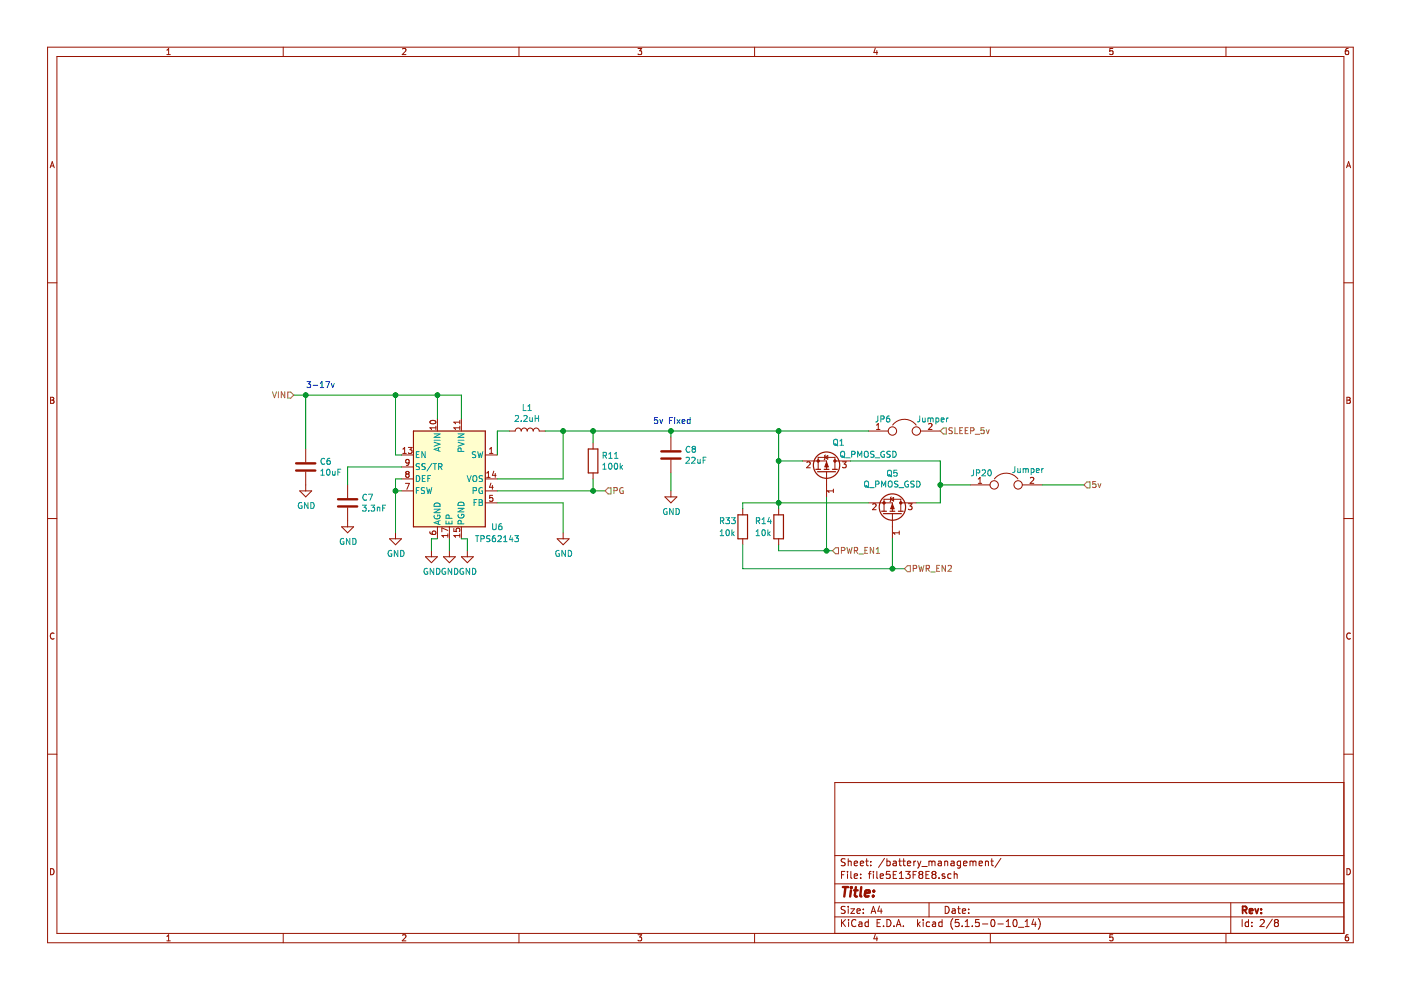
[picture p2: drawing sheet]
EESchema Schematic File Version 4
EELAYER 30 0
EELAYER END
$Descr A4 11693 8268
encoding utf-8
Sheet 2 8
Title ""
Date ""
Rev ""
Comp ""
Comment1 ""
Comment2 ""
Comment3 ""
Comment4 ""
$EndDescr
$Comp
L Regulator_Switching:TPS62143 U6
U 1 1
P 3750 4000
F 0 "U6" H 4150 3600 50  0000 C CNN
F 1 "TPS62143" H 4150 3500 50  0000 C CNN
F 2 "Package_DFN_QFN:VQFN-16-1EP_3x3mm_P0.5mm_EP1.68x1.68mm_ThermalVias" H 3900 3550 50  0001 L CNN
F 3 "http://www.ti.com/lit/ds/symlink/TPS62140.pdf" H 3750 4000 50  0001 C CNN
	1    3750 4000
	1    0    0    -1  
$EndComp
$Comp
L Device:C C6
U 1 1
P 2550 3900
F 0 "C6" H 2665 3946 50  0000 L CNN
F 1 "10uF" H 2665 3855 50  0000 L CNN
F 2 "Capacitor_SMD:C_0603_1608Metric_Pad1.05x0.95mm_HandSolder" H 2588 3750 50  0001 C CNN
F 3 "~" H 2550 3900 50  0001 C CNN
	1    2550 3900
	1    0    0    -1  
$EndComp
$Comp
L Device:C C7
U 1 1
P 2900 4200
F 0 "C7" H 3015 4246 50  0000 L CNN
F 1 "3.3nF" H 3015 4155 50  0000 L CNN
F 2 "Capacitor_SMD:C_0603_1608Metric_Pad1.05x0.95mm_HandSolder" H 2938 4050 50  0001 C CNN
F 3 "~" H 2900 4200 50  0001 C CNN
	1    2900 4200
	1    0    0    -1  
$EndComp
Wire Wire Line
	3850 3500 3850 3300
Wire Wire Line
	3850 3300 3650 3300
Wire Wire Line
	3650 3300 3650 3500
Wire Wire Line
	2550 3750 2550 3300
Connection ~ 3650 3300
Wire Wire Line
	2900 4050 2900 3900
Wire Wire Line
	2900 3900 3350 3900
$Comp
L power:GND #PWR0134
U 1 1
P 2900 4350
F 0 "#PWR0134" H 2900 4100 50  0001 C CNN
F 1 "GND" H 2905 4177 50  0000 C CNN
F 2 "" H 2900 4350 50  0001 C CNN
F 3 "" H 2900 4350 50  0001 C CNN
	1    2900 4350
	1    0    0    -1  
$EndComp
$Comp
L power:GND #PWR0135
U 1 1
P 2550 4050
F 0 "#PWR0135" H 2550 3800 50  0001 C CNN
F 1 "GND" H 2555 3877 50  0000 C CNN
F 2 "" H 2550 4050 50  0001 C CNN
F 3 "" H 2550 4050 50  0001 C CNN
	1    2550 4050
	1    0    0    -1  
$EndComp
Text HLabel 2450 3300 0    50   Input ~ 0
VIN
Text Notes 2550 3250 0    50   ~ 0
3-17v
Wire Wire Line
	2450 3300 2550 3300
Connection ~ 2550 3300
$Comp
L power:GND #PWR0136
U 1 1
P 3300 4450
F 0 "#PWR0136" H 3300 4200 50  0001 C CNN
F 1 "GND" H 3305 4277 50  0000 C CNN
F 2 "" H 3300 4450 50  0001 C CNN
F 3 "" H 3300 4450 50  0001 C CNN
	1    3300 4450
	1    0    0    -1  
$EndComp
Wire Wire Line
	3300 4450 3300 4100
Wire Wire Line
	3300 4100 3350 4100
Wire Wire Line
	3300 4100 3300 4000
Wire Wire Line
	3300 4000 3350 4000
Connection ~ 3300 4100
$Comp
L power:GND #PWR0137
U 1 1
P 3750 4600
F 0 "#PWR0137" H 3750 4350 50  0001 C CNN
F 1 "GND" H 3755 4427 50  0000 C CNN
F 2 "" H 3750 4600 50  0001 C CNN
F 3 "" H 3750 4600 50  0001 C CNN
	1    3750 4600
	1    0    0    -1  
$EndComp
Wire Wire Line
	3750 4600 3750 4500
$Comp
L Device:L L1
U 1 1
P 4400 3600
F 0 "L1" V 4590 3600 50  0000 C CNN
F 1 "2.2uH" V 4499 3600 50  0000 C CNN
F 2 "Inductor_SMD:L_0805_2012Metric_Pad1.15x1.40mm_HandSolder" H 4400 3600 50  0001 C CNN
F 3 "~" H 4400 3600 50  0001 C CNN
	1    4400 3600
	0    -1   -1   0   
$EndComp
Wire Wire Line
	4150 3800 4150 3600
Wire Wire Line
	4150 3600 4250 3600
$Comp
L Device:R R11
U 1 1
P 4950 3850
F 0 "R11" H 5020 3896 50  0000 L CNN
F 1 "100k" H 5020 3805 50  0000 L CNN
F 2 "Resistor_SMD:R_0603_1608Metric_Pad1.05x0.95mm_HandSolder" V 4880 3850 50  0001 C CNN
F 3 "~" H 4950 3850 50  0001 C CNN
	1    4950 3850
	1    0    0    -1  
$EndComp
Wire Wire Line
	4150 4000 4700 4000
Wire Wire Line
	4550 3600 4700 3600
Wire Wire Line
	4700 3600 4700 4000
Wire Wire Line
	4700 3600 4950 3600
Wire Wire Line
	4950 3600 4950 3700
Connection ~ 4700 3600
Wire Wire Line
	4950 4100 4950 4000
Wire Wire Line
	4150 4100 4950 4100
Connection ~ 4950 3600
Text Notes 5450 3550 0    50   ~ 0
5v Fixed
$Comp
L power:GND #PWR0138
U 1 1
P 4700 4450
F 0 "#PWR0138" H 4700 4200 50  0001 C CNN
F 1 "GND" H 4705 4277 50  0000 C CNN
F 2 "" H 4700 4450 50  0001 C CNN
F 3 "" H 4700 4450 50  0001 C CNN
	1    4700 4450
	1    0    0    -1  
$EndComp
Wire Wire Line
	4700 4450 4700 4200
$Comp
L Device:C C8
U 1 1
P 5600 3800
F 0 "C8" H 5715 3846 50  0000 L CNN
F 1 "22uF" H 5715 3755 50  0000 L CNN
F 2 "Capacitor_SMD:C_0603_1608Metric_Pad1.05x0.95mm_HandSolder" H 5638 3650 50  0001 C CNN
F 3 "~" H 5600 3800 50  0001 C CNN
	1    5600 3800
	1    0    0    -1  
$EndComp
Wire Wire Line
	5600 3650 5600 3600
Connection ~ 5600 3600
$Comp
L power:GND #PWR0139
U 1 1
P 5600 4100
F 0 "#PWR0139" H 5600 3850 50  0001 C CNN
F 1 "GND" H 5605 3927 50  0000 C CNN
F 2 "" H 5600 4100 50  0001 C CNN
F 3 "" H 5600 4100 50  0001 C CNN
	1    5600 4100
	1    0    0    -1  
$EndComp
Wire Wire Line
	5600 4100 5600 3950
$Comp
L power:GND #PWR0140
U 1 1
P 3900 4600
F 0 "#PWR0140" H 3900 4350 50  0001 C CNN
F 1 "GND" H 3905 4427 50  0000 C CNN
F 2 "" H 3900 4600 50  0001 C CNN
F 3 "" H 3900 4600 50  0001 C CNN
	1    3900 4600
	1    0    0    -1  
$EndComp
$Comp
L power:GND #PWR0141
U 1 1
P 3600 4600
F 0 "#PWR0141" H 3600 4350 50  0001 C CNN
F 1 "GND" H 3605 4427 50  0000 C CNN
F 2 "" H 3600 4600 50  0001 C CNN
F 3 "" H 3600 4600 50  0001 C CNN
	1    3600 4600
	1    0    0    -1  
$EndComp
Wire Wire Line
	3600 4600 3600 4500
Wire Wire Line
	3600 4500 3650 4500
Wire Wire Line
	3850 4500 3900 4500
Wire Wire Line
	3900 4500 3900 4600
Text HLabel 5050 4100 2    50   Input ~ 0
PG
Wire Wire Line
	5050 4100 4950 4100
Connection ~ 4950 4100
Wire Wire Line
	4950 3600 5600 3600
Wire Wire Line
	4150 4200 4700 4200
Wire Wire Line
	2550 3300 3300 3300
Wire Wire Line
	3350 3800 3300 3800
Wire Wire Line
	3300 3800 3300 3300
Connection ~ 3300 3300
Wire Wire Line
	3300 3300 3650 3300
$Comp
L Device:Jumper JP20
U 1 1
P 8400 4050
F 0 "JP20" H 8100 4150 50  0000 L CNN
F 1 "Jumper" H 8445 4177 50  0000 L CNN
F 2 "Connector_PinHeader_2.54mm:PinHeader_1x02_P2.54mm_Vertical" H 8400 4050 50  0001 C CNN
F 3 "~" H 8400 4050 50  0001 C CNN
	1    8400 4050
	1    0    0    -1  
$EndComp
Wire Wire Line
	6500 3850 6700 3850
Wire Wire Line
	9050 4050 8700 4050
$Comp
L Device:Jumper JP6
U 1 1
P 7550 3600
F 0 "JP6" H 7300 3700 50  0000 L CNN
F 1 "Jumper" H 7650 3700 50  0000 L CNN
F 2 "Connector_PinHeader_2.54mm:PinHeader_1x02_P2.54mm_Vertical" H 7550 3600 50  0001 C CNN
F 3 "~" H 7550 3600 50  0001 C CNN
	1    7550 3600
	1    0    0    -1  
$EndComp
Wire Wire Line
	6500 3600 7250 3600
Wire Wire Line
	6500 3600 6500 3850
$Comp
L Device:R R14
U 1 1
P 6500 4400
F 0 "R14" H 6300 4450 50  0000 L CNN
F 1 "10k" H 6300 4350 50  0000 L CNN
F 2 "Resistor_SMD:R_0603_1608Metric_Pad1.05x0.95mm_HandSolder" V 6430 4400 50  0001 C CNN
F 3 "~" H 6500 4400 50  0001 C CNN
	1    6500 4400
	1    0    0    -1  
$EndComp
Connection ~ 6500 3600
Connection ~ 6500 3850
Wire Wire Line
	6900 4600 6950 4600
Wire Wire Line
	7550 4750 7450 4750
Wire Wire Line
	7450 4750 7450 4500
Wire Wire Line
	7650 4200 7850 4200
Wire Wire Line
	7850 4200 7850 4050
Wire Wire Line
	7850 3850 7850 4050
Wire Wire Line
	7100 3850 7850 3850
Connection ~ 7850 4050
Wire Wire Line
	7850 4050 8100 4050
Wire Wire Line
	6500 3850 6500 4200
$Comp
L Device:R R33
U 1 1
P 6200 4400
F 0 "R33" H 6000 4450 50  0000 L CNN
F 1 "10k" H 6000 4350 50  0000 L CNN
F 2 "Resistor_SMD:R_0603_1608Metric_Pad1.05x0.95mm_HandSolder" V 6130 4400 50  0001 C CNN
F 3 "~" H 6200 4400 50  0001 C CNN
	1    6200 4400
	1    0    0    -1  
$EndComp
Wire Wire Line
	6500 4550 6500 4600
Wire Wire Line
	6500 4600 6900 4600
Connection ~ 6500 4200
Wire Wire Line
	6500 4200 6500 4250
Wire Wire Line
	6500 4200 6200 4200
Wire Wire Line
	6200 4200 6200 4250
Wire Wire Line
	6200 4750 6200 4550
Wire Wire Line
	6200 4750 7450 4750
$Comp
L Device:Q_PMOS_GSD Q5
U 1 1
P 7450 4300
F 0 "Q5" V 7792 4300 50  0000 C CNN
F 1 "Q_PMOS_GSD" V 7701 4300 50  0000 C CNN
F 2 "Package_TO_SOT_SMD:SOT-23_Handsoldering" H 7650 4400 50  0001 C CNN
F 3 "~" H 7450 4300 50  0001 C CNN
	1    7450 4300
	0    1    -1   0   
$EndComp
Wire Wire Line
	6500 4200 7250 4200
Wire Wire Line
	6900 4150 6900 4600
$Comp
L Device:Q_PMOS_GSD Q1
U 1 1
P 6900 3950
F 0 "Q1" V 7150 4050 50  0000 C CNN
F 1 "Q_PMOS_GSD" V 7050 4300 50  0000 C CNN
F 2 "Package_TO_SOT_SMD:SOT-23_Handsoldering" H 7100 4050 50  0001 C CNN
F 3 "~" H 6900 3950 50  0001 C CNN
	1    6900 3950
	0    1    -1   0   
$EndComp
Connection ~ 6900 4600
Connection ~ 7450 4750
Wire Wire Line
	5600 3600 6500 3600
Text HLabel 9050 4050 2    50   Input ~ 0
5v
Text HLabel 7850 3600 2    50   Input ~ 0
SLEEP_5v
Text HLabel 6950 4600 2    50   Input ~ 0
PWR_EN1
Text HLabel 7550 4750 2    50   Input ~ 0
PWR_EN2
$EndSCHEMATC
